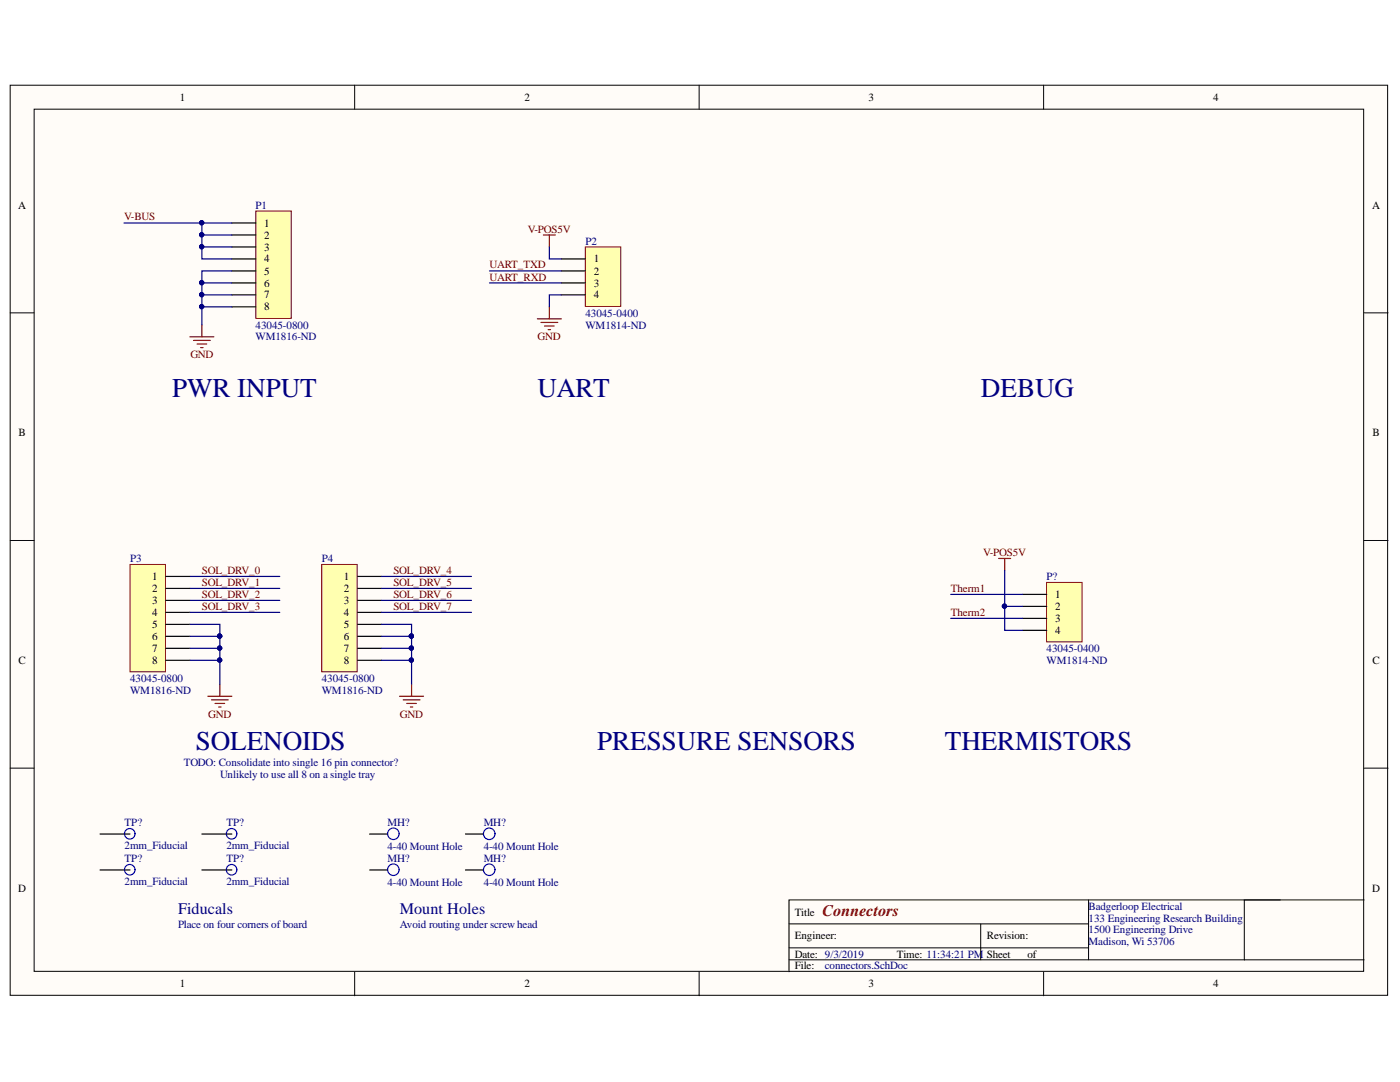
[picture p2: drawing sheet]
<svg xmlns="http://www.w3.org/2000/svg" width="279mm" height="216mm" viewBox="0 0 279 216" stroke-linecap="round" stroke-linejoin="round" font-family="sans-serif">
<g fill="#fffcf8" stroke="#000" stroke-width=".2">
<path d="M2 17h274.9v181.6h-274.9z"/>
<path d="M6.8 21.8h265.3v172h-265.3z"/>
</g>
<g fill="none" stroke="#000" stroke-width=".2">
<path d="M70.8 17v4.8M139.5 17v4.8M208.3 17v4.8M2 62.4h4.8M272.2 62.4h4.8M2 107.8h4.8M272.2 107.8h4.8M2 153.3h4.8M272.2 153.3h4.8M217.2 179.6v11.9M255.5 179.6h-98v14.3M272.2 179.6h-23.9v11.9"/>
<path d="M70.8 193.9v4.8M139.5 193.9v4.8M157.5 184.4h59.7M157.5 191.5h114.7M157.5 189.1h59.7M195.7 184.4v7.1M208.3 193.9v4.8"/>
</g>
<path d="M51.1 42.1h7v21.4h-7z" fill="#ffffb0" stroke="#800000" stroke-width=".2"/>
<path d="M46.3 44.5h4.8M46.3 46.9h4.8M46.3 49.3h4.8M46.3 51.7h4.8M46.3 54.1h4.8M46.3 56.5h4.8M46.3 58.8h4.8M46.3 61.2h4.8" fill="none" stroke="#000" stroke-width=".24"/>
<path d="M37.9 67.2h4.8M38.6 67.9h3.4M39.3 68.6h1.9M40.1 69.4h.4M40.3 64.8v2.4" fill="none" stroke="#800000" stroke-width=".24"/>
<path d="M25.9 112.6h7.1v21.5h-7.1z" fill="#ffffb0" stroke="#800000" stroke-width=".2"/>
<path d="M33.1 115h4.8M33.1 117.4h4.8M33.1 119.8h4.8M33.1 122.2h4.8M33.1 124.6h4.8M33.1 127h4.8M33.1 129.4h4.8M33.1 131.8h4.8" fill="none" stroke="#000" stroke-width=".24"/>
<path d="M41.5 138.9h4.8M42.2 139.6h3.4M43.9 136.5v2.4M42.9 140.4h1.9M43.6 141.1h.5" fill="none" stroke="#800000" stroke-width=".24"/>
<path d="M64.2 112.6h7.1v21.5h-7.1z" fill="#ffffb0" stroke="#800000" stroke-width=".2"/>
<path d="M71.4 115h4.8M71.4 117.4h4.8M71.4 119.8h4.8M71.4 122.2h4.8M71.4 124.6h4.8M71.4 127h4.8M71.4 129.4h4.8M71.4 131.8h4.8" fill="none" stroke="#000" stroke-width=".24"/>
<path d="M79.7 138.9h4.8M80.5 139.6h3.3M82.1 136.5v2.4M81.2 140.4h1.9M81.9 141.1h.5" fill="none" stroke="#800000" stroke-width=".24"/>
<path d="M116.8 49.3h7.1v11.8h-7.1z" fill="#ffffb0" stroke="#800000" stroke-width=".2"/>
<path d="M112 51.7h4.8M112 54.1h4.8M112 56.5h4.8M112 58.8h4.8" fill="none" stroke="#000" stroke-width=".24"/>
<path d="M108.4 46.9h2.4M109.6 46.9v2.4M107.2 63.6h4.8M108 64.3h3.3M108.7 65.1h1.9M109.4 65.8h.5M109.6 61.2v2.4" fill="none" stroke="#800000" stroke-width=".24"/>
<path d="M208.9 116.2h7.1v11.9h-7.1z" fill="#ffffb0" stroke="#800000" stroke-width=".2"/>
<path d="M204.1 118.6h4.8M204.1 121h4.8M204.1 123.4h4.8M204.1 125.8h4.8M20 166.4h5.9M20 173.6h5.9M40.3 166.4h6M40.3 173.6h6M73.8 166.4h3.6M73.8 173.6h3.6M92.9 166.4h3.6M92.9 173.6h3.6" fill="none" stroke="#000" stroke-width=".24"/>
<path d="M199.3 111.4h2.4M200.5 111.4v2.4" fill="none" stroke="#800000" stroke-width=".24"/>
<g fill="none" stroke="#00f" stroke-width=".24">
<circle cx="25.9" cy="173.5" r="1.05"/>
<circle cx="25.9" cy="166.4" r="1.05"/>
<circle cx="46.2" cy="173.5" r="1.05"/>
<circle cx="46.2" cy="166.4" r="1.05"/>
<circle cx="78.5" cy="173.5" r="1.15"/>
<circle cx="78.5" cy="166.4" r="1.15"/>
<circle cx="97.6" cy="173.5" r="1.15"/>
<circle cx="97.6" cy="166.4" r="1.15"/>
</g>
<g fill="none" stroke="#000080" stroke-width=".24">
<path d="M24.7 44.5h21.6M40.3 44.5v2.4h6M40.3 46.9v2.4h6M40.3 49.3v2.4h6M46.3 58.8h-6v2.4M46.3 56.5h-6v2.3M46.3 54.1h-6v2.4M97.7 54.1h14.3M97.7 56.5h14.3M109.6 49.3v2.4h2.4M112 58.8h-2.4v2.4M46.3 61.2h-6v3.6"/>
<path d="M37.9 115h17.9M37.9 117.4h17.9M37.9 119.8h17.9M76.2 115h17.9M76.2 117.4h17.9M76.2 119.8h17.9M189.7 118.6h14.4M200.5 113.8v7.2M37.9 124.6h6v2.4M37.9 129.4h6v7.1M37.9 122.2h17.9M37.9 127h6"/>
<path d="M37.9 131.8h6M43.9 127v2.4M76.2 124.6h5.9v2.4M76.2 129.4h5.9v7.1M76.2 122.2h17.9M76.2 127h5.9M76.2 131.8h5.9M82.1 127v2.4M189.7 123.4h14.4M204.1 121h-3.6v4.8h3.6"/>
</g>
<g fill="#000080" stroke="#000080" stroke-width=".2">
<circle cx="40.2" cy="61.2" r=".43"/>
<circle cx="40.2" cy="58.8" r=".43"/>
<circle cx="40.2" cy="56.4" r=".43"/>
<circle cx="40.2" cy="46.8" r=".43"/>
<circle cx="40.2" cy="44.4" r=".43"/>
<circle cx="40.2" cy="49.2" r=".43"/>
<circle cx="43.8" cy="126.9" r=".43"/>
<circle cx="43.8" cy="129.3" r=".43"/>
<circle cx="43.8" cy="131.7" r=".43"/>
<circle cx="82.1" cy="126.9" r=".43"/>
<circle cx="82.1" cy="129.3" r=".43"/>
<circle cx="82.1" cy="131.7" r=".43"/>
<circle cx="200.5" cy="121" r=".43"/>
</g>
<g font-size="5.4" fill="#000080">
<text x="34.3" y="79.2">PWR INPUT</text>
<text x="107.3" y="79.2">UART</text>
<text x="195.8" y="79.2">DEBUG</text>
<text x="39.1" y="149.7">SOLENOIDS</text>
<text x="119.2" y="149.7">PRESSURE SENSORS</text>
<text x="188.6" y="149.7">THERMISTORS</text>
</g>
<g font-size="3.2" fill="#000080">
<text x="35.5" y="182.5">Fiducals</text>
<text x="79.8" y="182.5">Mount Holes</text>
</g>
<text font-size="3.2" fill="#800000" x="164.1" y="182.7">Connectors</text>
<g font-size="2.2">
<text x="35.9" y="20.1">1</text>
<text x="104.7" y="20.1">2</text>
<text x="173.3" y="20.1">3</text>
<text x="242.1" y="20.1">4</text>
<text x="3.6" y="41.6">A</text>
<text x="273.9" y="41.6">A</text>
<text x="52.7" y="45.3">1</text>
<text x="52.7" y="47.6">2</text>
<text x="52.7" y="50">3</text>
<text x="52.7" y="52.4">4</text>
<text x="118.5" y="52.4">1</text>
<text x="52.7" y="54.8">5</text>
<text x="52.7" y="57.2">6</text>
<text x="52.7" y="59.6">7</text>
<text x="118.5" y="54.8">2</text>
<text x="118.5" y="57.2">3</text>
<text x="118.5" y="59.6">4</text>
<text x="52.7" y="61.9">8</text>
<text x="3.7" y="87">B</text>
<text x="273.9" y="87">B</text>
<text x="30.4" y="115.7">1</text>
<text x="30.4" y="118.2">2</text>
<text x="68.6" y="115.7">1</text>
<text x="68.6" y="118.2">2</text>
<text x="210.6" y="119.4">1</text>
<text x="30.4" y="120.5">3</text>
<text x="30.4" y="122.9">4</text>
<text x="30.4" y="125.3">5</text>
<text x="68.6" y="120.5">3</text>
<text x="68.6" y="122.9">4</text>
<text x="68.6" y="125.3">5</text>
<text x="210.6" y="121.7">2</text>
<text x="210.6" y="124.1">3</text>
<text x="30.4" y="127.7">6</text>
<text x="30.4" y="130.1">7</text>
<text x="68.6" y="127.7">6</text>
<text x="68.6" y="130.1">7</text>
<text x="210.6" y="126.5">4</text>
<text x="3.7" y="132.5">C</text>
<text x="30.4" y="132.5">8</text>
<text x="68.6" y="132.5">8</text>
<text x="273.9" y="132.5">C</text>
<text x="3.6" y="177.9">D</text>
<text x="273.9" y="177.9">D</text>
<text x="158.6" y="182.7">Title</text>
<text x="158.6" y="187.4">Engineer:</text>
<text x="158.6" y="191.1">Date: 9/3/2019</text>
<text x="179" y="191.1">Time: 11:34:21 PM</text>
<text x="196.9" y="187.4">Revision:</text>
<text x="196.9" y="191.1">Sheet</text>
<text x="205.1" y="191.1">of</text>
<text x="35.9" y="197">1</text>
<text x="104.7" y="197">2</text>
<text x="158.6" y="193.5">File:</text>
<text x="173.3" y="197">3</text>
<text x="242.1" y="197">4</text>
</g>
<g font-size="2.2" fill="#000080">
<text x="51" y="41.6">P1</text>
<text x="116.8" y="48.8">P2</text>
<text x="51" y="65.6">43045-0800</text>
<text x="116.8" y="65.6">WM1814-ND</text>
<text x="116.8" y="63.2">43045-0400</text>
<text x="51" y="67.9">WM1816-ND</text>
<text x="26" y="112.2">P3</text>
<text x="64.2" y="112.2">P4</text>
<text x="208.9" y="115.7">P?</text>
<text x="208.9" y="130.1">43045-0400</text>
<text x="26" y="136.1">43045-0800</text>
<text x="64.2" y="136.1">43045-0800</text>
<text x="208.9" y="132.5">WM1814-ND</text>
<text x="26" y="138.5">WM1816-ND</text>
<text x="64.2" y="138.5">WM1816-ND</text>
<text x="36.7" y="152.8">TODO: Consolidate into single 16 pin connector?</text>
<text x="43.9" y="155.2">Unlikely to use all 8 on a single tray</text>
<text x="24.9" y="164.9">TP?</text>
<text x="45.2" y="164.9">TP?</text>
<text x="77.3" y="164.8">MH?</text>
<text x="96.5" y="164.8">MH?</text>
<text x="24.9" y="172.1">TP?</text>
<text x="24.9" y="169.4">2mm_Fiducial</text>
<text x="45.2" y="169.4">2mm_Fiducial</text>
<text x="45.2" y="172.1">TP?</text>
<text x="77.3" y="169.5">4-40 Mount Hole</text>
<text x="77.3" y="172">MH?</text>
<text x="96.5" y="169.5">4-40 Mount Hole</text>
<text x="96.5" y="172">MH?</text>
<text x="24.9" y="176.6">2mm_Fiducial</text>
<text x="45.2" y="176.6">2mm_Fiducial</text>
<text x="77.3" y="176.7">4-40 Mount Hole</text>
<text x="96.5" y="176.7">4-40 Mount Hole</text>
<text x="35.5" y="185.1">Place on four corners ofboard</text>
<text x="79.8" y="185.1">Avoid routing under screw head</text>
<text x="217.3" y="181.5">Badgerloop Electrical</text>
<text x="217.3" y="183.9">133 Engineering Research Building</text>
<text x="217.3" y="186.3">1500 Engineering Drive</text>
<text x="217.3" y="188.6">Madison, Wi 53706</text>
<text x="164.6" y="193.5">connectors.SchDoc</text>
</g>
<g font-size="2.2" fill="#800000">
<text x="24.8" y="44">V-BUS</text>
<text x="105.3" y="46.4">V-POS5V</text>
<text x="97.7" y="53.6">UART_TXD</text>
<text x="97.7" y="56">UART_RXD</text>
<text x="38" y="71.5">GND</text>
<text x="107.3" y="67.9">GND</text>
<text x="196.2" y="111">V-POS5V</text>
<text x="40.3" y="114.5">SOL_DRV_0</text>
<text x="40.3" y="116.9">SOL_DRV_1</text>
<text x="40.3" y="119.4">SOL_DRV_2</text>
<text x="78.5" y="114.5">SOL_DRV_4</text>
<text x="78.5" y="116.9">SOL_DRV_5</text>
<text x="78.5" y="119.4">SOL_DRV_6</text>
<text x="189.8" y="118.2">Therm1</text>
<text x="40.3" y="121.7">SOL_DRV_3</text>
<text x="78.5" y="121.7">SOL_DRV_7</text>
<text x="189.8" y="122.9">Therm2</text>
<text x="41.5" y="143.2">GND</text>
<text x="79.8" y="143.2">GND</text>
</g>
</svg>
